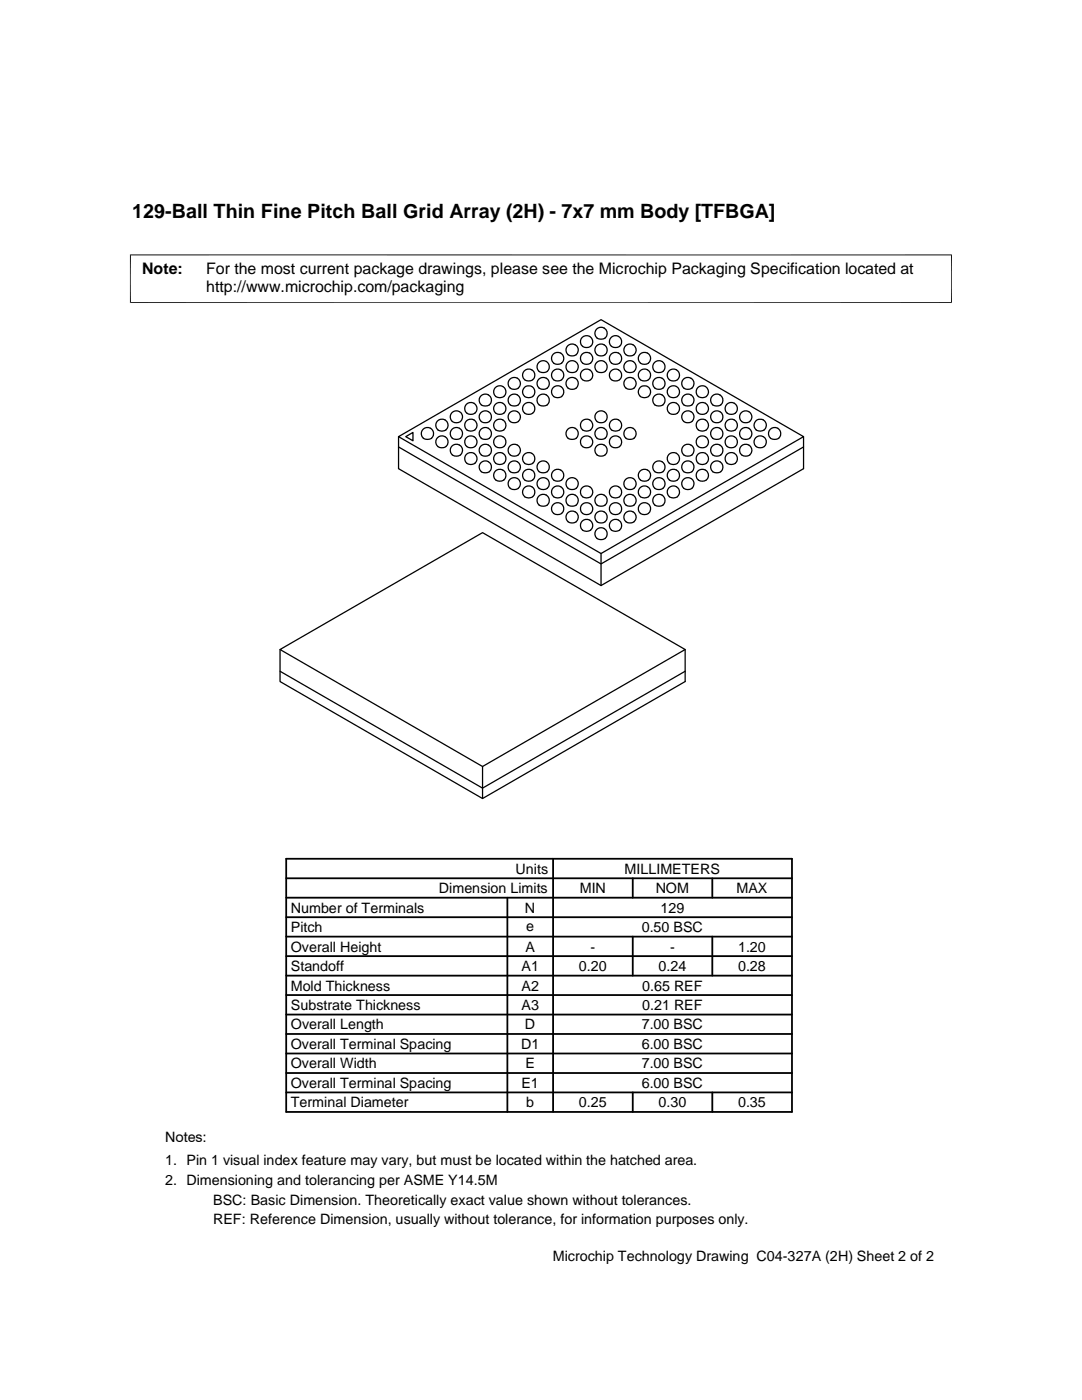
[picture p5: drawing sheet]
<svg xmlns="http://www.w3.org/2000/svg" width="216mm" height="279mm" viewBox="0 0 216 279" stroke-linecap="round" stroke-linejoin="round" font-family="sans-serif">
<g fill="none" stroke="#000" stroke-width=".25">
<path d="M79.5 89.2l40.4 23.3 40.4-23.3M79.5 87.1v6.4l40.4 23.4 40.4-23.4v-6.4M79.5 87.1l40.4-23.3 40.4 23.3-40.4 23.4zM81 87.1l1.4-.8v1.7zM119.9 110.5v6.4M55.9 134l40.4 23.3 40.4-23.3M55.9 129.6v6.4l40.4 23.4 40.4-23.4v-6.4M55.9 129.6l40.4-23.3 40.4 23.3-40.4 23.4zM96.3 153v6.4"/>
<circle cx="96.8" cy="79.9" r="1.23"/>
<circle cx="99.7" cy="78.2" r="1.23"/>
<circle cx="102.6" cy="79.9" r="1.22"/>
<circle cx="102.6" cy="76.5" r="1.21"/>
<circle cx="105.5" cy="74.9" r="1.22"/>
<circle cx="105.5" cy="78.2" r="1.23"/>
<circle cx="108.4" cy="79.9" r="1.23"/>
<circle cx="108.4" cy="73.2" r="1.23"/>
<circle cx="108.4" cy="76.5" r="1.22"/>
<circle cx="111.3" cy="78.2" r="1.22"/>
<circle cx="111.3" cy="71.5" r="1.21"/>
<circle cx="111.3" cy="74.9" r="1.21"/>
<circle cx="114.2" cy="76.5" r="1.22"/>
<circle cx="114.2" cy="73.2" r="1.23"/>
<circle cx="114.2" cy="69.9" r="1.22"/>
<circle cx="117.1" cy="71.5" r="1.21"/>
<circle cx="117.1" cy="74.9" r="1.21"/>
<circle cx="117.1" cy="68.2" r="1.21"/>
<circle cx="119.9" cy="73.2" r="1.23"/>
<circle cx="119.9" cy="66.5" r="1.23"/>
<circle cx="119.9" cy="69.9" r="1.22"/>
<circle cx="122.8" cy="71.5" r="1.22"/>
<circle cx="122.8" cy="74.9" r="1.22"/>
<circle cx="122.8" cy="68.2" r="1.22"/>
<circle cx="125.7" cy="73.2" r="1.22"/>
<circle cx="125.7" cy="76.5" r="1.21"/>
<circle cx="125.7" cy="69.9" r="1.21"/>
<circle cx="128.6" cy="74.9" r="1.22"/>
<circle cx="128.6" cy="71.5" r="1.22"/>
<circle cx="128.6" cy="78.2" r="1.23"/>
<circle cx="131.5" cy="79.9" r="1.23"/>
<circle cx="131.5" cy="73.2" r="1.23"/>
<circle cx="131.5" cy="76.5" r="1.22"/>
<circle cx="134.4" cy="78.2" r="1.22"/>
<circle cx="134.4" cy="74.9" r="1.21"/>
<circle cx="137.3" cy="76.5" r="1.22"/>
<circle cx="137.3" cy="79.9" r="1.23"/>
<circle cx="140.1" cy="78.2" r="1.22"/>
<circle cx="143" cy="79.9" r="1.23"/>
<circle cx="85.3" cy="86.5" r="1.23"/>
<circle cx="88.2" cy="84.9" r="1.22"/>
<circle cx="88.2" cy="88.2" r="1.21"/>
<circle cx="91.1" cy="89.9" r="1.22"/>
<circle cx="91.1" cy="86.5" r="1.23"/>
<circle cx="91.1" cy="83.2" r="1.22"/>
<circle cx="94" cy="91.5" r="1.22"/>
<circle cx="94" cy="84.9" r="1.22"/>
<circle cx="94" cy="88.2" r="1.21"/>
<circle cx="94" cy="81.5" r="1.21"/>
<circle cx="96.8" cy="86.5" r="1.23"/>
<circle cx="96.8" cy="93.2" r="1.23"/>
<circle cx="96.8" cy="89.9" r="1.22"/>
<circle cx="96.8" cy="83.2" r="1.22"/>
<circle cx="99.7" cy="84.9" r="1.23"/>
<circle cx="99.7" cy="91.5" r="1.23"/>
<circle cx="99.7" cy="94.9" r="1.22"/>
<circle cx="99.7" cy="88.2" r="1.22"/>
<circle cx="99.7" cy="81.5" r="1.22"/>
<circle cx="102.6" cy="93.2" r="1.22"/>
<circle cx="102.6" cy="89.9" r="1.21"/>
<circle cx="102.6" cy="83.2" r="1.21"/>
<circle cx="102.6" cy="96.5" r="1.21"/>
<circle cx="105.5" cy="91.5" r="1.23"/>
<circle cx="105.5" cy="81.5" r="1.22"/>
<circle cx="105.5" cy="98.2" r="1.23"/>
<circle cx="105.5" cy="94.9" r="1.22"/>
<circle cx="108.4" cy="99.9" r="1.23"/>
<circle cx="108.4" cy="93.2" r="1.23"/>
<circle cx="108.4" cy="96.5" r="1.22"/>
<circle cx="111.3" cy="98.2" r="1.22"/>
<circle cx="111.3" cy="94.9" r="1.21"/>
<circle cx="114.2" cy="86.5" r="1.23"/>
<circle cx="114.2" cy="96.5" r="1.22"/>
<circle cx="114.2" cy="99.9" r="1.23"/>
<circle cx="117" cy="98.2" r="1.22"/>
<circle cx="117.1" cy="84.9" r="1.22"/>
<circle cx="117.1" cy="88.2" r="1.21"/>
<circle cx="119.9" cy="99.9" r="1.23"/>
<circle cx="119.9" cy="86.5" r="1.23"/>
<circle cx="119.9" cy="83.2" r="1.22"/>
<circle cx="119.9" cy="89.9" r="1.22"/>
<circle cx="122.8" cy="84.9" r="1.23"/>
<circle cx="122.8" cy="98.2" r="1.23"/>
<circle cx="122.8" cy="88.2" r="1.22"/>
<circle cx="125.7" cy="99.9" r="1.22"/>
<circle cx="125.7" cy="86.5" r="1.22"/>
<circle cx="125.7" cy="96.5" r="1.21"/>
<circle cx="128.6" cy="98.2" r="1.23"/>
<circle cx="128.6" cy="94.9" r="1.22"/>
<circle cx="131.5" cy="99.9" r="1.23"/>
<circle cx="131.5" cy="93.2" r="1.23"/>
<circle cx="131.5" cy="96.5" r="1.22"/>
<circle cx="134.4" cy="98.2" r="1.22"/>
<circle cx="134.4" cy="91.5" r="1.22"/>
<circle cx="134.4" cy="94.9" r="1.21"/>
<circle cx="134.4" cy="81.5" r="1.21"/>
<circle cx="137.3" cy="96.5" r="1.22"/>
<circle cx="137.3" cy="93.2" r="1.23"/>
<circle cx="137.3" cy="83.2" r="1.22"/>
<circle cx="137.3" cy="89.9" r="1.22"/>
<circle cx="140.1" cy="91.5" r="1.22"/>
<circle cx="140.1" cy="84.9" r="1.22"/>
<circle cx="140.1" cy="94.9" r="1.21"/>
<circle cx="140.1" cy="88.2" r="1.21"/>
<circle cx="140.1" cy="81.5" r="1.21"/>
<circle cx="143" cy="93.2" r="1.23"/>
<circle cx="143" cy="86.5" r="1.23"/>
<circle cx="143" cy="89.9" r="1.22"/>
<circle cx="143" cy="83.2" r="1.22"/>
<circle cx="145.9" cy="91.5" r="1.23"/>
<circle cx="145.9" cy="84.9" r="1.23"/>
<circle cx="145.9" cy="88.2" r="1.22"/>
<circle cx="145.9" cy="81.5" r="1.22"/>
<circle cx="148.8" cy="86.5" r="1.22"/>
<circle cx="148.8" cy="89.9" r="1.21"/>
<circle cx="148.8" cy="83.2" r="1.21"/>
<circle cx="151.7" cy="88.2" r="1.22"/>
<circle cx="151.7" cy="84.9" r="1.23"/>
<circle cx="154.6" cy="86.5" r="1.23"/>
<circle cx="111.3" cy="101.5" r="1.21"/>
<circle cx="114.2" cy="103.2" r="1.22"/>
<circle cx="117" cy="104.9" r="1.22"/>
<circle cx="117.1" cy="101.5" r="1.21"/>
<circle cx="119.9" cy="106.5" r="1.23"/>
<circle cx="119.9" cy="103.2" r="1.22"/>
<circle cx="122.8" cy="104.9" r="1.23"/>
<circle cx="122.8" cy="101.5" r="1.22"/>
<circle cx="125.7" cy="103.2" r="1.21"/>
<circle cx="128.6" cy="101.5" r="1.22"/>
</g>
<path d="M26 50.8v9.7M189.9 50.8v9.7M189.9 50.9h-164M25.9 60.4h164" fill="none" stroke="#000" stroke-width=".2"/>
<g fill="none" stroke="#000" stroke-width=".36">
<path d="M57.1 171.4h100.9v50.5h-100.9zM57.1 179.2h100.9M57.1 175.3h100.9M101.2 179.2v42.7M110.4 171.4v50.5M126.3 175.3v3.9M142.1 175.3v3.9M57.1 190.8h100.9M57.1 186.9h100.9M57.1 183h100.9M57.1 194.7h100.9M57.1 198.6h100.9"/>
<path d="M126.3 186.9v7.8M142.1 186.9v7.8M57.1 206.4h100.9M57.1 202.5h100.9M57.1 214.1h100.9M57.1 210.2h100.9M57.1 218h100.9M126.3 218v3.9M142.1 218v3.9"/>
</g>
<text font-size="3.9" x="26.4" y="43.5">129-Ball Thin Fine Pitch Ball Grid Array (2H) - 7x7 mm Body [TFBGA]</text>
<g font-size="3.2">
<text x="28.4" y="54.6">Note:</text>
<text x="41.1" y="54.6">For the most current package drawings, please see the Microchip Packaging Specification located at</text>
<text x="41.1" y="58.3">http://www.microchip.com/packaging</text>
</g>
<g font-size="2.9">
<text x="87.6" y="178.2">Dimension Limits</text>
<text x="102.9" y="174.4">Units</text>
<text x="115.7" y="178.2">MIN</text>
<text x="124.6" y="174.4">MILLIMETERS</text>
<text x="130.8" y="178.2">NOM</text>
<text x="147" y="178.2">MAX</text>
<text x="58" y="182.1">Number of Terminals</text>
<text x="104.8" y="182.1">N</text>
<text x="105" y="185.7">e</text>
<text x="131.8" y="182.1">129</text>
<text x="58" y="189.9">Overall Height</text>
<text x="58" y="186">Pitch</text>
<text x="104.8" y="189.9">A</text>
<text x="117.8" y="189.9">-</text>
<text x="128" y="186">0.50 BSC</text>
<text x="133.7" y="189.9">-</text>
<text x="147.3" y="189.9">1.20</text>
<text x="58" y="193.8">Standoff</text>
<text x="58" y="197.7">Mold Thickness</text>
<text x="104.1" y="193.8">A1</text>
<text x="104.1" y="197.7">A2</text>
<text x="115.5" y="193.8">0.20</text>
<text x="128.1" y="197.7">0.65 REF</text>
<text x="131.4" y="193.8">0.24</text>
<text x="147.3" y="193.8">0.28</text>
<text x="58" y="201.6">Substrate Thickness</text>
<text x="104.1" y="201.5">A3</text>
<text x="128.1" y="201.6">0.21 REF</text>
<text x="58" y="205.4">Overall Length</text>
<text x="58" y="209.3">Overall Terminal Spacing</text>
<text x="104" y="209.3">D1</text>
<text x="104.8" y="205.4">D</text>
<text x="128" y="205.4">7.00 BSC</text>
<text x="128" y="209.3">6.00 BSC</text>
<text x="58" y="213.2">Overall Width</text>
<text x="104.8" y="213.2">E</text>
<text x="128" y="213.2">7.00 BSC</text>
<text x="58" y="221">Terminal Diameter</text>
<text x="58" y="217.1">Overall Terminal Spacing</text>
<text x="104" y="217.1">E1</text>
<text x="105" y="221">b</text>
<text x="115.5" y="221">0.25</text>
<text x="128" y="217.1">6.00 BSC</text>
<text x="131.4" y="221">0.30</text>
<text x="147.3" y="221">0.35</text>
<text x="32.9" y="228">Notes:</text>
<text x="32.9" y="232.6">1. Pin 1 visual index feature may vary, but must be located within the hatched area.</text>
<text x="32.9" y="236.5">2. Dimensioning and tolerancing per ASME Y14.5M</text>
<text x="42.5" y="244.3">REF: Reference Dimension, usually without tolerance, for information purposes only.</text>
<text x="42.5" y="240.6">BSC: Basic Dimension. Theoretically exact value shown without tolerances.</text>
<text x="110.3" y="251.7">Microchip Technology Drawing C04-327A (2H) Sheet 2 of 2</text>
</g>
</svg>
